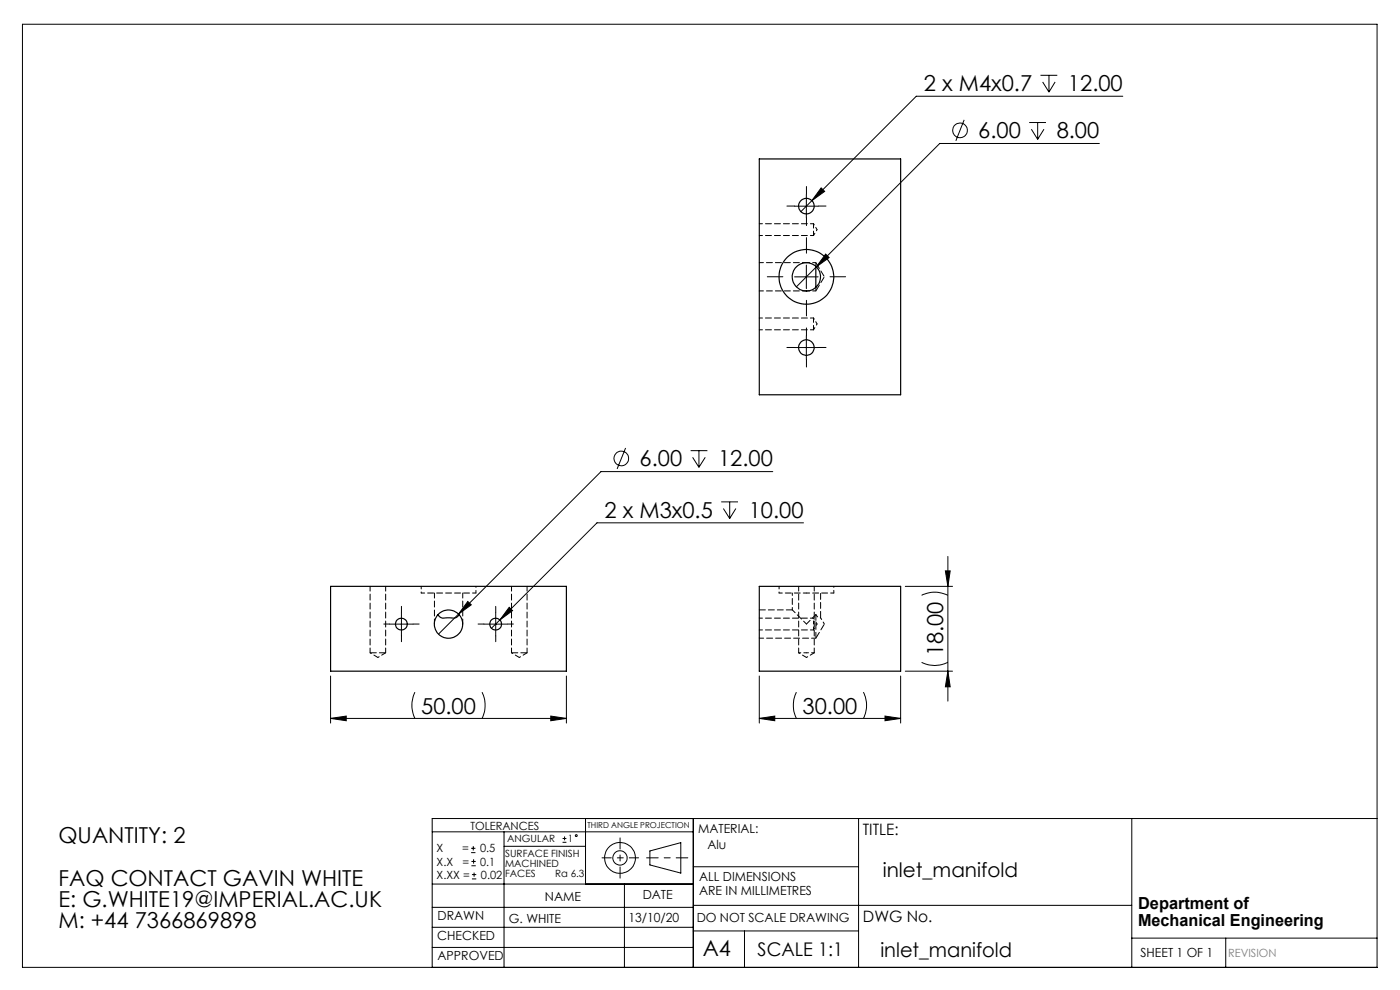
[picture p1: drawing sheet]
<svg xmlns="http://www.w3.org/2000/svg" width="297mm" height="210mm" viewBox="0 0 297 210" stroke-linecap="round" stroke-linejoin="round" font-family="sans-serif">
<g fill="none" stroke="#000" stroke-width=".21">
<path d="M4.8 5.1h287.3v200.1h-287.3zM220.7 16h3.6M221.2 17.4l1.3 2.1M222.5 16v3.5M223.8 17.4l-1.3 2.1M174.2 39.9l.7 .7-2.7 2zM204.5 25.4l-1.7 4.5M218.3 26h3.6M218.8 27.4l1.3 2.2M220.1 26v3.6M221.5 27.4l-1.4 2.2M233.2 30.4h-33.8l-30.5 30.4"/>
<path d="M238.2 20.4h-43.8l-24.5 24.5M168.6 58.7h5M168.6 43.7h5M171.1 41.2v5M171.1 56.2v5M175.2 53.9l.7 .7-2.7 2zM168.6 73.7h5M171.1 71.2v5M132.7 95l-1.8 4.5M146.5 95.6h3.6M146.9 97l1.4 2.1M148.3 95.6v3.5"/>
<path d="M149.6 97l-1.3 2.1M153 106.5h3.6M153.5 107.9l1.3 2.1M154.8 106.5v3.5M156.1 107.9l-1.3 2.1M163.9 100h-36.4l-34.5 34.5M170.5 110.9h-43.9l-20.6 20.6M201.1 118v30.7M82.7 132.4h4.9M85.2 129.9v5M99.2 127.6l.8 .7-2.7 2zM102.7 132.4h4.9"/>
<path d="M105.2 129.9v5M106 131.5l-1.8 1.8M108 128.8l.7 .7-2.7 2zM192.1 124.4h10M195.5 126.3a6.1 6.1 0 0 1 5.6 0M200.6 121.1h1l-.5 3.3zM70.1 152.4l3.3-.5v1zM70.1 152.4h50.1M70.1 143.4v10M88 146.8a6.4 6.4 0 0 0 0 5.6M102.3 146.8a6.4 6.4 0 0 1 0 5.6M116.8 151.9l3.4 .5-3.4 .5z"/>
<path d="M120.2 143.4v10M161.1 143.4v10M161.1 152.4h30M161.1 152.4l3.3-.5v1zM168.9 146.8a6.4 6.4 0 0 0 0 5.6M183.2 146.8a6.1 6.1 0 0 1 0 5.6M187.7 151.9l3.4 .5-3.4 .5zM191.1 143.4v10M192.1 142.4h10M195.5 140.5a6.1 6.1 0 0 0 5.6 0M201.1 142.4l.5 3.3h-1zM91.7 176.5h55.4"/>
<path d="M99.9 179.9h1M100.4 179.5v.9M106.9 176.5v28.7M106.9 179.5h17.3M119.3 178.7h.9M119.3 177.9h.9M119.8 177.4v.9M124.2 173.6v13.9M147.1 173.6v31.6M182.1 173.6v31.6M240.1 173.6v31.6M292.1 173.6h-200.4v31.6"/>
<path d="M91.7 196.7h55.4M91.7 192.5h55.4M91.7 187.5h55.4M99.9 180.9h1M100 183.6h.9M100 182.7h.9M100.1 186.4h.9M100.1 185.5h.9M100.5 182.3v.9M100.6 185.1v.9M132.5 187.5v17.7M137.9 180.5l6.5-1.8v6.5l-6.5-1.7z"/>
<path d="M147.1 183.9h35M147.1 197.5h35M147.1 192h93M157.9 197.5v7.7M240.1 199h52M260 199v6.2M91.7 201h55.4"/>
<circle cx="203.6" cy="27.7" r="1.56"/>
<circle cx="131.8" cy="97.3" r="1.55"/>
<circle cx="122.2" cy="177.3" r=".2"/>
<circle cx="131.5" cy="182" r="1.52"/>
<circle cx="131.5" cy="182" r="3.3"/>
</g>
<path d="M145.9 182h-8.7" fill="none" stroke="#000" stroke-width=".21" stroke-dasharray="15.2 1.3 1.3 1.3" stroke-dashoffset="12.8"/>
<path d="M131.5 177.7v8.6" fill="none" stroke="#000" stroke-width=".21" stroke-dasharray="15.2 1.3 1.3 1.3" stroke-dashoffset="12.9"/>
<path d="M127.7 182h7.8" fill="none" stroke="#000" stroke-width=".21" stroke-dasharray="15.2 1.3 1.3 1.3" stroke-dashoffset="13.3"/>
<g fill="none" stroke="#000" stroke-width=".21" stroke-dasharray="15.2 1.3 1.3 1.3">
<path d="M166.1 58.7h-3.3M168.6 43.7h-1.7M171.1 53.7v-3.3M171.1 41.2v-1.6M171.1 46.2v1.7M173.6 43.7h1.6M176.1 58.7h3.3M168.6 73.7h-1.7M171.1 63.7v3.3M171.1 71.2v-1.6M171.1 76.2v1.7M173.6 73.7h1.6"/>
<path d="M82.7 132.4h-1.3M85.2 129.9v-1.3M85.2 134.9v1.2M87.7 132.4h1.2M102.7 132.4h-1.3M105.2 129.9v-1.3M105.2 134.9v1.2M107.7 132.4h1.2"/>
</g>
<g fill="#000">
<path d="M175.2 53.9l-2 2.7 2.7-2zM174.2 39.9l-2 2.7 2.7-2zM108 128.8l-2 2.7 2.7-2zM99.2 127.6l-1.9 2.7 2.7-2zM70.1 152.4l3.3-.5v1zM116.8 151.9l3.4 .5-3.4 .5z"/>
<path d="M200.6 121.1h1l-.5 3.3zM201.1 142.4l.5 3.3h-1z"/>
<path d="M187.7 151.9l3.4 .5-3.4 .5zM161.1 152.4l3.3-.5v1z"/>
</g>
<g fill="none" stroke="#000" stroke-width=".25">
<path d="M161.1 33.7h30v50h-30zM173.1 56.5v4.5M70.1 124.4h50.1v18h-50.1zM92.9 130.4l.4 .4 .5 .3 1.6-.1a1.54 1.54 0 0 0 2-.6M161.1 124.4h30v18h-30z"/>
<circle cx="171.1" cy="58.7" r="3"/>
<circle cx="171.1" cy="58.7" r="5.8"/>
<circle cx="171.1" cy="43.7" r="1.65"/>
<circle cx="171.1" cy="73.7" r="1.65"/>
<circle cx="85.1" cy="132.4" r="1.25"/>
<circle cx="95.1" cy="132.4" r="3"/>
<circle cx="105.1" cy="132.4" r="1.25"/>
</g>
<path d="M168.1 125.8v3.6M169.4 138.5h1.7M171.1 138.5h1.6M174.9 132.4l-.8-1.4" fill="none" stroke="#000" stroke-width=".21" stroke-dasharray="1.3 .6" stroke-dashoffset=".8"/>
<path d="M161.1 50h11.5M172.6 47.5h-11.5M173.1 55.7h-2M161.1 70h11.5M171.1 61.7h2M172.6 67.5h-11.5M161.1 133.6h11.5M165.3 125.8h5.8M171.1 125.8h5.8M172.6 132.4v-1.3M172.6 133.6v-1.2M172.6 131.1h-11.5" fill="none" stroke="#000" stroke-width=".21" stroke-dasharray="1.3 .6" stroke-dashoffset=".6"/>
<path d="M168.1 129.4h-7M173.1 135.4v-5" fill="none" stroke="#000" stroke-width=".21" stroke-dasharray="1.3 .6"/>
<path d="M92.2 125.8v6.6M98.2 132.4v-6.6M171.1 132.4l2-2" fill="none" stroke="#000" stroke-width=".21" stroke-dasharray="1.3 .6" stroke-dashoffset=".2"/>
<path d="M171.1 55.7h-10M173.1 56.5v-.8M161.1 61.7h10M173.1 61.7v-.8M168.1 129.4l3 3" fill="none" stroke="#000" stroke-width=".21" stroke-dasharray="1.3 .6" stroke-dashoffset=".4"/>
<path d="M172.6 50l.7-1.3M173.3 48.7l-.7-1.2M172.6 70l.7-1.3M173.3 68.7l-.7-1.2M89.4 124.4v1.4M101 125.8v-1.4M165.3 124.4v1.4M172.6 133.6l.7-1.2M173.1 130.4a.81 .81 0 0 0 1 .6M173.3 132.4l-.7-1.3M176.9 125.8v-1.4" fill="none" stroke="#000" stroke-width=".21" stroke-dasharray="1.3 .6" stroke-dashoffset=".7"/>
<path d="M172.6 50v-2.5M172.6 70v-2.5M78.5 124.4v14.1M81.8 138.5v-14.1M108.5 124.4v14.1M111.8 138.5v-14.1M161.1 135.4h12M169.4 124.4v14.1M172.7 138.5v-14.1" fill="none" stroke="#000" stroke-width=".21" stroke-dasharray="1.3 .6" stroke-dashoffset=".3"/>
<path d="M78.5 138.5l1.7 1M80.2 139.5l1.6-1M108.5 138.5l1.7 1M110.2 139.5l1.6-1M169.4 138.5l1.7 1M171.1 139.5l1.6-1" fill="none" stroke="#000" stroke-width=".21" stroke-dasharray="1.3 .6" stroke-dashoffset="1"/>
<path d="M78.5 138.5h3.3M108.5 138.5h3.3M174.1 131v-5.2" fill="none" stroke="#000" stroke-width=".21" stroke-dasharray="1.3 .6" stroke-dashoffset="-.1"/>
<path d="M174.9 58.7l-1.8-3M173.1 61.7l1.8-3M173.1 135.4l1.8-3" fill="none" stroke="#000" stroke-width=".21" stroke-dasharray="1.3 .6" stroke-dashoffset="-.2"/>
<path d="M89.4 125.8h11.6" fill="none" stroke="#000" stroke-width=".21" stroke-dasharray="1.3 .6" stroke-dashoffset=".5"/>
<g font-size="4.7">
<text x="196" y="19.3">2 x M4x0.7</text>
<text x="226.6" y="19.3">12.00</text>
<text x="207.5" y="29.3">6.00</text>
<text x="224.2" y="29.3">8.00</text>
<text x="135.7" y="98.9">6.00</text>
<text x="152.3" y="98.9">12.00</text>
<text x="128.3" y="109.8">2 x M3x0.5</text>
<text x="158.8" y="109.8">10.00</text>
<text x="200.1" y="139.2" transform="rotate(-90 200.1 139.2)">18.00</text>
<text x="89.3" y="151.4">50.00</text>
<text x="170.3" y="151.4">30.00</text>
<text x="12.4" y="178.8">QUANTITY: 2</text>
<text x="12.4" y="187.9">FAQ CONTACT GAVIN WHITE</text>
<text x="12.4" y="192.4">E: G.WHITE19@IMPERIAL.AC.UK</text>
<text x="12.4" y="196.9">M: +44 7366869898</text>
<text x="149.1" y="202.9">A4</text>
</g>
<g font-size="4.2">
<text x="187.3" y="186">inlet_manifold</text>
<text x="186.8" y="203">inlet_manifold</text>
</g>
<text font-size="4" x="160.7" y="202.8">SCALE 1:1</text>
<g font-size="3.5">
<text x="241.4" y="192.8">Department of</text>
<text x="241.4" y="196.3">Mechanical Engineering</text>
</g>
<g font-size="3.3">
<text x="183" y="177.2">TITLE:</text>
<text x="183.1" y="195.7">DWG No.</text>
</g>
<g font-size="2.7">
<text x="148.1" y="176.7">MATERIAL:</text>
<text x="150.1" y="180.1">Alu</text>
<text x="115.6" y="191">NAME</text>
<text x="136.3" y="190.8">DATE</text>
<text x="148.3" y="186.8">ALL DIMENSIONS</text>
<text x="148.3" y="189.8">ARE IN MILLIMETRES</text>
<text x="92.8" y="195.2">DRAWN</text>
<text x="107.9" y="195.7">G. WHITE</text>
<text x="133.3" y="195.6">13/10/20</text>
<text x="147.8" y="195.7">DO NOT SCALE DRAWING</text>
<text x="92.8" y="199.3">CHECKED</text>
<text x="92.8" y="203.6">APPROVED</text>
<text x="242" y="203">SHEET 1 OF 1</text>
</g>
<g font-size="2.4">
<text x="99.8" y="176">TOLERANCES</text>
<text x="92.6" y="180.8">X</text>
<text x="92.6" y="183.6">X.X</text>
<text x="98" y="180.8">=</text>
<text x="98.1" y="183.6">=</text>
<text x="101.8" y="180.8">0.5</text>
<text x="101.9" y="183.6">0.1</text>
<text x="92.6" y="186.4">X.XX =</text>
<text x="102" y="186.4">0.02</text>
</g>
<text font-size="2.4" fill="#808080" x="260.6" y="203">REVISION</text>
<g font-size="2.1">
<text x="107.6" y="178.6">ANGULAR</text>
<text x="120.5" y="178.6">1</text>
<text x="107.2" y="181.8">SURFACE FINISH</text>
<text x="107.2" y="183.9">MACHINED</text>
<text x="107.2" y="186">FACES</text>
<text x="117.8" y="186">Ra 6.3</text>
</g>
<text font-size="1.7" x="124.6" y="175.7">THIRD ANGLE PROJECTION</text>
</svg>
